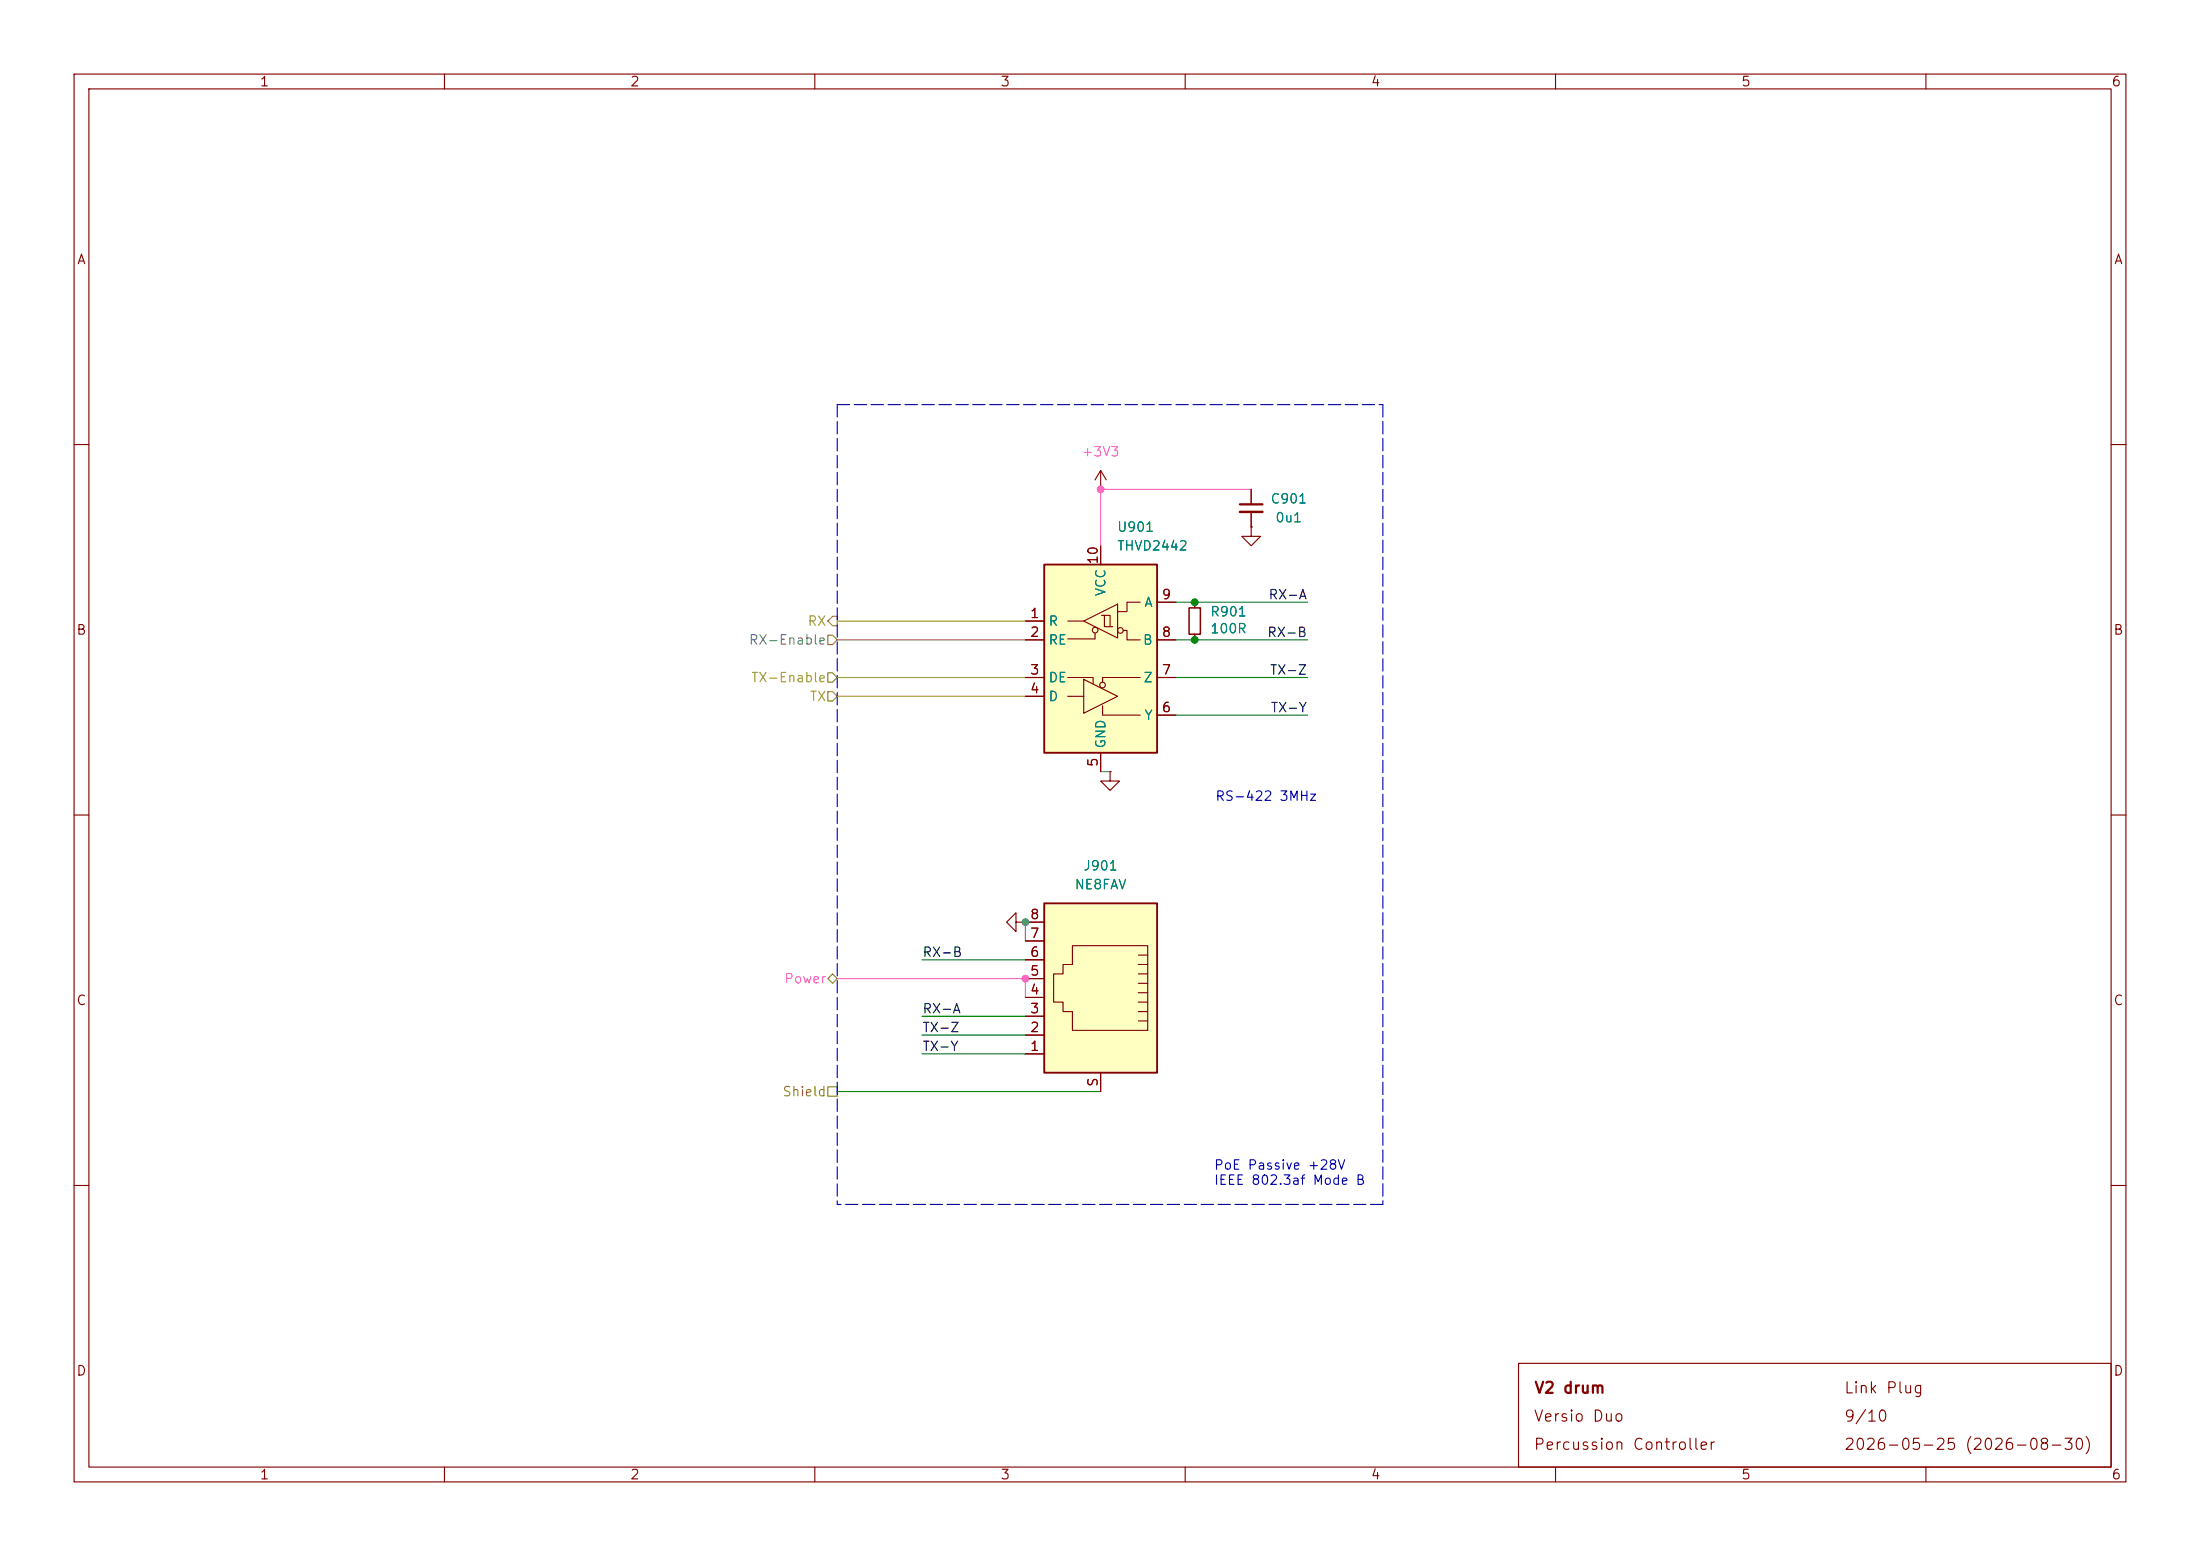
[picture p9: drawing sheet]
(kicad_sch
 (version 20260306)
 (generator "eeschema")
 (generator_version "10.0")
 (paper "A4")
 (title_block
  (title "V2 drum")
  (date "2026-08-30")
  (rev "2026-05-25")
  (company "Versio Duo")
  (comment 1 "Percussion Controller"))
 (lib_symbols
  (symbol "V2_Capacitor:1608_0u1"
   (pin_numbers (hide yes))
   (pin_names
    (offset 0.254) (hide yes)) (exclude_from_sim no) (in_bom yes) (on_board yes)
   (in_pos_files yes)
   (duplicate_pin_numbers_are_jumpers no)
   (property "Reference" "C" (at 2.54 1.27 0) (show_name no) (do_not_autoplace no) (effects (font (size 1.27 1.27)) (justify left)))
   (property "Value" "0u1" (at 2.54 -1.27 0) (show_name no) (do_not_autoplace no) (effects (font (size 1.27 1.27)) (justify left)))
   (property "Footprint" "V2_Capacitor_SMD:C_1608" (at 0 -17.78 0) (show_name no) (do_not_autoplace no) (hide yes) (effects (font (size 1.27 1.27))))
   (property "Datasheet" "" (at 0 0 0) (show_name no) (do_not_autoplace no) (hide yes) (effects (font (size 1.27 1.27))))
   (property "Description" "" (at 0 -13.462 0) (show_name no) (do_not_autoplace no) (hide yes) (effects (font (size 1.27 1.27))))
   (property "Mouser" "810-CGA3E2X7R1H104MA" (at 0 -20.32 0) (show_name yes) (do_not_autoplace no) (hide yes) (effects (font (size 1.27 1.27))))
   (property "Id" "Capacitor:${SYMBOL_NAME}" (at 0 -15.24 0) (show_name yes) (do_not_autoplace no) (hide yes) (effects (font (size 1.27 1.27))))
   (property "Manufacturer" "TDK" (at 0 -15.24 0) (show_name yes) (do_not_autoplace no) (hide yes) (effects (font (size 1.27 1.27))))
   (property "Product" "CGA3E2X7R1H104M080AA" (at 0 -17.78 0) (show_name yes) (do_not_autoplace no) (hide yes) (effects (font (size 1.27 1.27))))
   (property "Rating" "50V" (at 0 -22.86 0) (show_name yes) (do_not_autoplace no) (hide yes) (effects (font (size 1.27 1.27))))
   (symbol "1608_0u1_0_1"
    (polyline (pts (xy -1.524 0.508) (xy 1.524 0.508)) (stroke (width 0.3048) (type default)) (fill (type none)))
    (polyline (pts (xy -1.524 -0.508) (xy 1.524 -0.508)) (stroke (width 0.3302) (type default)) (fill (type none))))
   (symbol "1608_0u1_1_1"
    (pin passive line (at 0 2.54 270) (length 2.032) (name "" (effects (font (size 1.27 1.27)))) (number "1" (effects (font (size 1.27 1.27)))))
    (pin passive line (at 0 -2.54 90) (length 2.032) (name "" (effects (font (size 1.27 1.27)))) (number "2" (effects (font (size 1.27 1.27))))))
   (embedded_fonts no))
  (symbol "V2_Connector_EtherCon:NE8FAV"
   (pin_names
    (offset 1.016)) (exclude_from_sim no) (in_bom yes) (on_board yes)
   (in_pos_files yes)
   (duplicate_pin_numbers_are_jumpers no)
   (property "Reference" "J" (at -5.08 17.78 0) (show_name no) (do_not_autoplace no) (effects (font (size 1.27 1.27)) (justify right)))
   (property "Value" "NE8FAV" (at 2.54 13.97 0) (show_name no) (do_not_autoplace no) (effects (font (size 1.27 1.27)) (justify left)))
   (property "Footprint" "V2_Connector_EtherCon:NE8FAV" (at 0 -22.86 0) (show_name no) (do_not_autoplace no) (hide yes) (effects (font (size 1.27 1.27))))
   (property "Datasheet" "" (at 0 0.635 90) (show_name no) (do_not_autoplace no) (hide yes) (effects (font (size 1.27 1.27))))
   (property "Description" "" (at 0 0 0) (show_name no) (do_not_autoplace no) (hide yes) (effects (font (size 1.27 1.27))))
   (property "Mouser" "568-NE8FAV-SD" (at 0 -30.48 0) (show_name yes) (do_not_autoplace no) (hide yes) (effects (font (size 1.27 1.27))))
   (property "Manufacturer" "Neutrik" (at 0 -25.4 0) (show_name yes) (do_not_autoplace no) (hide yes) (effects (font (size 1.27 1.27))))
   (property "Product" "NE8FAV-SD" (at 0 -27.94 0) (show_name yes) (do_not_autoplace no) (hide yes) (effects (font (size 1.27 1.27))))
   (property "Id" "EtherCon:${SYMBOL_NAME}" (at 0 -33.02 0) (show_name yes) (do_not_autoplace no) (hide yes) (effects (font (size 1.27 1.27))))
   (property "Rating" "CAT5e" (at 0 -35.56 0) (show_name yes) (do_not_autoplace no) (hide yes) (effects (font (size 1.27 1.27))))
   (symbol "NE8FAV_0_1"
    (polyline (pts (xy -6.35 1.905) (xy -5.08 1.905) (xy -5.08 1.905)) (stroke (width 0) (type default)) (fill (type none)))
    (polyline (pts (xy -6.35 0.635) (xy -5.08 0.635) (xy -5.08 0.635)) (stroke (width 0) (type default)) (fill (type none)))
    (polyline (pts (xy -6.35 -0.635) (xy -5.08 -0.635) (xy -5.08 -0.635)) (stroke (width 0) (type default)) (fill (type none)))
    (polyline (pts (xy -6.35 -1.905) (xy -5.08 -1.905) (xy -5.08 -1.905)) (stroke (width 0) (type default)) (fill (type none)))
    (polyline (pts (xy -6.35 -3.175) (xy -5.08 -3.175) (xy -5.08 -3.175)) (stroke (width 0) (type default)) (fill (type none)))
    (polyline (pts (xy -6.35 -4.445) (xy -6.35 6.985) (xy 3.81 6.985) (xy 3.81 4.445) (xy 5.08 4.445) (xy 5.08 3.175) (xy 6.35 3.175) (xy 6.35 -0.635) (xy 5.08 -0.635) (xy 5.08 -1.905) (xy 3.81 -1.905) (xy 3.81 -4.445) (xy -6.35 -4.445) (xy -6.35 -4.445)) (stroke (width 0) (type default)) (fill (type none)))
    (polyline (pts (xy -5.08 5.715) (xy -6.35 5.715)) (stroke (width 0) (type default)) (fill (type none)))
    (polyline (pts (xy -5.08 4.445) (xy -6.35 4.445)) (stroke (width 0) (type default)) (fill (type none)))
    (polyline (pts (xy -5.08 3.175) (xy -6.35 3.175) (xy -6.35 3.175)) (stroke (width 0) (type default)) (fill (type none)))
    (rectangle (start 7.62 12.7) (end -7.62 -10.16) (stroke (width 0.254) (type default)) (fill (type background))))
   (symbol "NE8FAV_1_1"
    (pin passive line (at 10.16 -7.62 180) (length 2.54) (name "" (effects (font (size 1.27 1.27)))) (number "1" (effects (font (size 1.27 1.27)))))
    (pin passive line (at 10.16 -5.08 180) (length 2.54) (name "" (effects (font (size 1.27 1.27)))) (number "2" (effects (font (size 1.27 1.27)))))
    (pin passive line (at 10.16 -2.54 180) (length 2.54) (name "" (effects (font (size 1.27 1.27)))) (number "3" (effects (font (size 1.27 1.27)))))
    (pin passive line (at 10.16 0 180) (length 2.54) (name "" (effects (font (size 1.27 1.27)))) (number "4" (effects (font (size 1.27 1.27)))))
    (pin passive line (at 10.16 2.54 180) (length 2.54) (name "" (effects (font (size 1.27 1.27)))) (number "5" (effects (font (size 1.27 1.27)))))
    (pin passive line (at 10.16 5.08 180) (length 2.54) (name "" (effects (font (size 1.27 1.27)))) (number "6" (effects (font (size 1.27 1.27)))))
    (pin passive line (at 10.16 7.62 180) (length 2.54) (name "" (effects (font (size 1.27 1.27)))) (number "7" (effects (font (size 1.27 1.27)))))
    (pin passive line (at 10.16 10.16 180) (length 2.54) (name "" (effects (font (size 1.27 1.27)))) (number "8" (effects (font (size 1.27 1.27)))))
    (pin passive line (at 0 -12.7 90) (length 2.54) (name "" (effects (font (size 1.27 1.27)))) (number "S" (effects (font (size 1.27 1.27))))))
   (embedded_fonts no))
  (symbol "V2_Interface_RS485:THVD2442" (exclude_from_sim no) (in_bom yes) (on_board yes)
   (in_pos_files yes)
   (duplicate_pin_numbers_are_jumpers no)
   (property "Reference" "U" (at 2.54 17.78 0) (show_name no) (do_not_autoplace no) (effects (font (size 1.27 1.27)) (justify left)))
   (property "Value" "THVD2442" (at 2.54 15.24 0) (show_name no) (do_not_autoplace no) (effects (font (size 1.27 1.27)) (justify left)))
   (property "Footprint" "V2_Package_SON:VSON-10-4-1EP_3x3mm_P0.5mm_EP1.65x2.4mm_ThermalVias" (at 0 -43.18 0) (show_name no) (do_not_autoplace no) (hide yes) (effects (font (size 1.27 1.27))))
   (property "Datasheet" "" (at 0 -22.86 0) (show_name no) (do_not_autoplace no) (hide yes) (effects (font (size 1.27 1.27))))
   (property "Description" "" (at 0 0 0) (show_name no) (do_not_autoplace no) (hide yes) (effects (font (size 1.27 1.27))))
   (property "Mouser" "595-THVD2442DRCR" (at 0 -36.83 0) (show_name yes) (do_not_autoplace no) (hide yes) (effects (font (size 1.27 1.27))))
   (property "Product" "THVD2442DRCR " (at 0 -34.29 0) (show_name yes) (do_not_autoplace no) (hide yes) (effects (font (size 1.27 1.27))))
   (property "Manufacturer" "Texas Instruments" (at 0 -29.21 0) (show_name yes) (do_not_autoplace no) (hide yes) (effects (font (size 1.27 1.27))))
   (property "Id" "RS485:${SYMBOL_NAME}" (at 0 -31.75 0) (show_name yes) (do_not_autoplace no) (hide yes) (effects (font (size 1.27 1.27))))
   (property "Rating" "20Mbps" (at 1.27 -39.37 0) (show_name yes) (do_not_autoplace no) (hide yes) (effects (font (size 1.27 1.27))))
   (symbol "THVD2442_0_1"
    (rectangle (start -7.62 12.7) (end 7.62 -12.7) (stroke (width 0.254) (type default)) (fill (type background)))
    (polyline (pts (xy -4.445 -5.08) (xy -2.286 -5.08)) (stroke (width 0) (type default)) (fill (type none)))
    (polyline (pts (xy -2.286 5.08) (xy -4.4335 5.08)) (stroke (width 0) (type default)) (fill (type none)))
    (polyline (pts (xy -2.286 -2.794) (xy -2.286 -7.366) (xy 2.286 -5.08) (xy -2.286 -2.794)) (stroke (width 0) (type default)) (fill (type none)))
    (polyline (pts (xy -1.016 -3.429) (xy -1.016 -2.54) (xy -4.445 -2.54)) (stroke (width 0) (type default)) (fill (type none)))
    (polyline (pts (xy -0.762 3.429) (xy -0.762 2.667)) (stroke (width 0) (type default)) (fill (type none)))
    (polyline (pts (xy -0.762 2.667) (xy -4.4468 2.6741)) (stroke (width 0) (type default)) (fill (type none)))
    (circle (center -0.7445 3.8547) (radius 0.381) (stroke (width 0) (type default)) (fill (type none)))
    (circle (center 0.254 -3.556) (radius 0.381) (stroke (width 0) (type default)) (fill (type none)))
    (polyline (pts (xy 1.27 4.318) (xy 1.27 5.842) (xy 0.381 5.842)) (stroke (width 0) (type default)) (fill (type none)))
    (polyline (pts (xy 1.651 4.318) (xy 0.635 4.318) (xy 0.508 4.318) (xy 0.508 5.842) (xy 0.127 5.842)) (stroke (width 0) (type default)) (fill (type none)))
    (polyline (pts (xy 2.286 7.366) (xy 2.286 2.794) (xy -2.286 5.08) (xy 2.286 7.366)) (stroke (width 0) (type default)) (fill (type none)))
    (polyline (pts (xy 2.286 6.35) (xy 3.556 6.35) (xy 3.556 7.62) (xy 5.334 7.62)) (stroke (width 0) (type default)) (fill (type none)))
    (circle (center 2.667 3.81) (radius 0.381) (stroke (width 0) (type default)) (fill (type none)))
    (polyline (pts (xy 3.048 3.81) (xy 3.556 3.81) (xy 3.556 2.54) (xy 5.334 2.54)) (stroke (width 0) (type default)) (fill (type none)))
    (polyline (pts (xy 5.334 -2.54) (xy 0.254 -2.54) (xy 0.254 -3.175)) (stroke (width 0) (type default)) (fill (type none)))
    (polyline (pts (xy 5.334 -7.62) (xy 0.254 -7.62) (xy 0.254 -6.35)) (stroke (width 0) (type default)) (fill (type none))))
   (symbol "THVD2442_1_1"
    (pin output line (at -10.16 5.08 0) (length 2.54) (name "R" (effects (font (size 1.27 1.27)))) (number "1" (effects (font (size 1.27 1.27)))))
    (pin input line (at -10.16 2.54 0) (length 2.54) (name "RE" (effects (font (size 1.27 1.27)))) (number "2" (effects (font (size 1.27 1.27)))))
    (pin input line (at -10.16 -2.54 0) (length 2.54) (name "DE" (effects (font (size 1.27 1.27)))) (number "3" (effects (font (size 1.27 1.27)))))
    (pin input line (at -10.16 -5.08 0) (length 2.54) (name "D" (effects (font (size 1.27 1.27)))) (number "4" (effects (font (size 1.27 1.27)))))
    (pin power_in line (at 0 -15.24 90) (length 2.54) (name "GND" (effects (font (size 1.27 1.27)))) (number "5" (effects (font (size 1.27 1.27)))))
    (pin output line (at 10.16 -7.62 180) (length 2.54) (name "Y" (effects (font (size 1.27 1.27)))) (number "6" (effects (font (size 1.27 1.27)))))
    (pin output line (at 10.16 -2.54 180) (length 2.54) (name "Z" (effects (font (size 1.27 1.27)))) (number "7" (effects (font (size 1.27 1.27)))))
    (pin input line (at 10.16 2.54 180) (length 2.54) (name "B" (effects (font (size 1.27 1.27)))) (number "8" (effects (font (size 1.27 1.27)))))
    (pin input line (at 10.16 7.62 180) (length 2.54) (name "A" (effects (font (size 1.27 1.27)))) (number "9" (effects (font (size 1.27 1.27)))))
    (pin power_in line (at 0 15.24 270) (length 2.54) (name "VCC" (effects (font (size 1.27 1.27)))) (number "10" (effects (font (size 1.27 1.27)))))
    (pin passive line (at 0 -15.24 90) (length 2.54) (hide yes) (name "GND" (effects (font (size 1.27 1.27)))) (number "11" (effects (font (size 1.27 1.27))))))
   (embedded_fonts no))
  (symbol "V2_Resistor:1608_100R"
   (pin_numbers (hide yes))
   (pin_names
    (offset 0.254) (hide yes)) (exclude_from_sim no) (in_bom yes) (on_board yes)
   (in_pos_files yes)
   (duplicate_pin_numbers_are_jumpers no)
   (property "Reference" "R" (at 1.27 1.27 0) (show_name no) (do_not_autoplace no) (effects (font (size 1.27 1.27)) (justify left)))
   (property "Value" "100R" (at 1.27 -1.27 0) (show_name no) (do_not_autoplace no) (effects (font (size 1.27 1.27)) (justify left)))
   (property "Footprint" "V2_Resistor_SMD:R_1608" (at 0 -16.51 0) (show_name no) (do_not_autoplace no) (hide yes) (effects (font (size 1.27 1.27))))
   (property "Datasheet" "" (at 0 0 0) (show_name no) (do_not_autoplace no) (hide yes) (effects (font (size 1.27 1.27))))
   (property "Description" "" (at 0 -12.192 0) (show_name no) (do_not_autoplace no) (hide yes) (effects (font (size 1.27 1.27))))
   (property "Mouser" "71-CRCW0603100RFKEAH" (at 0 -25.4 0) (show_name yes) (do_not_autoplace no) (hide yes) (effects (font (size 1.27 1.27))))
   (property "Id" "Resistor:${SYMBOL_NAME}" (at 0 -13.97 0) (show_name yes) (do_not_autoplace no) (hide yes) (effects (font (size 1.27 1.27))))
   (property "Rating" "330mW" (at 0 -22.86 0) (show_name yes) (do_not_autoplace no) (hide yes) (effects (font (size 1.27 1.27))))
   (property "Manufacturer" "Vishay" (at 0 -17.78 0) (show_name yes) (do_not_autoplace no) (hide yes) (effects (font (size 1.27 1.27))))
   (property "Product" "CRCW0603100RFKEAHP" (at 0 -20.32 0) (show_name yes) (do_not_autoplace no) (hide yes) (effects (font (size 1.27 1.27))))
   (symbol "1608_100R_0_1"
    (rectangle (start -0.762 1.778) (end 0.762 -1.778) (stroke (width 0.2032) (type default)) (fill (type none))))
   (symbol "1608_100R_1_1"
    (pin passive line (at 0 2.54 270) (length 0.762) (name "" (effects (font (size 1.27 1.27)))) (number "1" (effects (font (size 1.27 1.27)))))
    (pin passive line (at 0 -2.54 90) (length 0.762) (name "" (effects (font (size 1.27 1.27)))) (number "2" (effects (font (size 1.27 1.27))))))
   (embedded_fonts no))
  (symbol "V2_power:+3V3"
   (power global)
   (pin_numbers (hide yes))
   (pin_names
    (offset 0) (hide yes)) (exclude_from_sim no) (in_bom yes) (on_board yes)
   (in_pos_files yes)
   (duplicate_pin_numbers_are_jumpers no)
   (property "Reference" "#PWR" (at 0 -12.7 0) (show_name no) (do_not_autoplace no) (hide yes) (effects (font (size 1.27 1.27))))
   (property "Value" "+3V3" (at 0 5.08 0) (show_name no) (do_not_autoplace no) (effects (font (size 1.27 1.27) (color 255 92 187 1))))
   (property "Footprint" "" (at 0 0 0) (show_name no) (do_not_autoplace no) (hide yes) (effects (font (size 1.27 1.27))))
   (property "Datasheet" "" (at 0 0 0) (show_name no) (do_not_autoplace no) (hide yes) (effects (font (size 1.27 1.27))))
   (property "Description" "" (at 0 -14.986 0) (show_name no) (do_not_autoplace no) (hide yes) (effects (font (size 1.27 1.27))))
   (symbol "+3V3_0_1"
    (polyline (pts (xy -0.762 1.27) (xy 0 2.54)) (stroke (width 0) (type default)) (fill (type none)))
    (polyline (pts (xy 0 2.54) (xy 0.762 1.27)) (stroke (width 0) (type default)) (fill (type none)))
    (polyline (pts (xy 0 0) (xy 0 2.54)) (stroke (width 0) (type default)) (fill (type none))))
   (symbol "+3V3_1_1"
    (pin power_in line (at 0 0 90) (length 0) (name "" (effects (font (size 1.27 1.27)))) (number "1" (effects (font (size 1.27 1.27))))))
   (embedded_fonts no))
  (symbol "V2_power:GND"
   (power global)
   (pin_numbers (hide yes))
   (pin_names
    (offset 0) (hide yes)) (exclude_from_sim no) (in_bom yes) (on_board yes)
   (in_pos_files yes)
   (duplicate_pin_numbers_are_jumpers no)
   (property "Reference" "#PWR" (at 0 -7.62 0) (show_name no) (do_not_autoplace no) (hide yes) (effects (font (size 1.27 1.27))))
   (property "Value" "GND" (at 0 -5.08 0) (show_name no) (do_not_autoplace no) (hide yes) (effects (font (size 1.27 1.27))))
   (property "Footprint" "" (at 0 0 0) (show_name no) (do_not_autoplace no) (hide yes) (effects (font (size 1.27 1.27))))
   (property "Datasheet" "" (at 0 0 0) (show_name no) (do_not_autoplace no) (hide yes) (effects (font (size 1.27 1.27))))
   (property "Description" "" (at 0 -12.7 0) (show_name no) (do_not_autoplace no) (hide yes) (effects (font (size 1.27 1.27))))
   (symbol "GND_0_1"
    (polyline (pts (xy 0 0) (xy 0 -1.27) (xy 1.27 -1.27) (xy 0 -2.54) (xy -1.27 -1.27) (xy 0 -1.27)) (stroke (width 0) (type default)) (fill (type none))))
   (symbol "GND_1_1"
    (pin power_in line (at 0 0 270) (length 0) (name "" (effects (font (size 1.27 1.27)))) (number "1" (effects (font (size 1.27 1.27))))))
   (embedded_fonts no)))
 (text "RS-422 3MHz"
  (exclude_from_sim no)
  (at 170.942 107.696 0)
  (effects (font (size 1.27 1.27))))
 (text "PoE Passive +28V\nIEEE 802.3af Mode B"
  (exclude_from_sim no)
  (at 163.83 158.496 0)
  (effects (font (size 1.27 1.27)) (justify left)))
 (junction
  (at 161.29 81.28)
  (diameter 0)
  (color 0 0 0 0))
 (junction
  (at 148.59 66.04)
  (diameter 0)
  (color 0 0 0 0))
 (junction
  (at 161.29 86.36)
  (diameter 0)
  (color 0 0 0 0))
 (junction
  (at 138.43 132.08)
  (diameter 0)
  (color 0 0 0 0))
 (junction
  (at 138.43 124.46)
  (diameter 0)
  (color 0 0 0 0))
 (wire
  (pts (xy 158.75 91.44) (xy 176.53 91.44))
  (stroke (width 0) (type default)))
 (wire
  (pts (xy 158.75 96.52) (xy 176.53 96.52))
  (stroke (width 0) (type default)))
 (wire
  (pts (xy 158.75 86.36) (xy 161.29 86.36))
  (stroke (width 0) (type default)))
 (polyline
  (pts (xy 186.69 162.56) (xy 113.03 162.56))
  (stroke (width 0) (type dash)))
 (wire
  (pts (xy 138.43 139.7) (xy 124.46 139.7))
  (stroke (width 0) (type default)))
 (wire
  (pts (xy 148.59 104.14) (xy 149.86 104.14))
  (stroke (width 0) (type default)))
 (wire
  (pts (xy 158.75 81.28) (xy 161.29 81.28))
  (stroke (width 0) (type default)))
 (wire
  (pts (xy 148.59 66.04) (xy 148.59 73.66))
  (stroke (width 0) (type default)))
 (polyline
  (pts (xy 186.69 54.61) (xy 186.69 162.56))
  (stroke (width 0) (type dash)))
 (wire
  (pts (xy 138.43 132.08) (xy 138.43 134.62))
  (stroke (width 0) (type default)))
 (wire
  (pts (xy 138.43 142.24) (xy 124.46 142.24))
  (stroke (width 0) (type default)))
 (wire
  (pts (xy 113.03 93.98) (xy 138.43 93.98))
  (stroke (width 0) (type default)))
 (wire
  (pts (xy 138.43 137.16) (xy 124.46 137.16))
  (stroke (width 0) (type default)))
 (wire
  (pts (xy 148.59 66.04) (xy 168.91 66.04))
  (stroke (width 0) (type default)))
 (wire
  (pts (xy 113.03 147.32) (xy 148.59 147.32))
  (stroke (width 0) (type default)))
 (wire
  (pts (xy 138.43 124.46) (xy 138.43 127))
  (stroke (width 0) (type default)))
 (wire
  (pts (xy 113.03 91.44) (xy 138.43 91.44))
  (stroke (width 0) (type default)))
 (wire
  (pts (xy 113.03 86.36) (xy 138.43 86.36))
  (stroke (width 0) (type default)))
 (polyline
  (pts (xy 113.03 54.61) (xy 113.03 162.56))
  (stroke (width 0) (type dash)))
 (wire
  (pts (xy 161.29 81.28) (xy 176.53 81.28))
  (stroke (width 0) (type default)))
 (wire
  (pts (xy 161.29 86.36) (xy 176.53 86.36))
  (stroke (width 0) (type default)))
 (polyline
  (pts (xy 113.03 54.61) (xy 186.69 54.61))
  (stroke (width 0) (type dash)))
 (wire
  (pts (xy 113.03 132.08) (xy 138.43 132.08))
  (stroke (width 0) (type default)))
 (wire
  (pts (xy 113.03 83.82) (xy 138.43 83.82))
  (stroke (width 0) (type default)))
 (wire
  (pts (xy 138.43 129.54) (xy 124.46 129.54))
  (stroke (width 0) (type default)))
 (label "TX-Z"
  (at 124.46 139.7 0)
  (effects (font (size 1.27 1.27)) (justify left bottom)))
 (label "TX-Y"
  (at 124.46 142.24 0)
  (effects (font (size 1.27 1.27)) (justify left bottom)))
 (label "RX-B"
  (at 176.53 86.36 180)
  (effects (font (size 1.27 1.27)) (justify right bottom)))
 (label "RX-A"
  (at 176.53 81.28 180)
  (effects (font (size 1.27 1.27)) (justify right bottom)))
 (label "RX-B"
  (at 124.46 129.54 0)
  (effects (font (size 1.27 1.27)) (justify left bottom)))
 (label "RX-A"
  (at 124.46 137.16 0)
  (effects (font (size 1.27 1.27)) (justify left bottom)))
 (label "TX-Z"
  (at 176.53 91.44 180)
  (effects (font (size 1.27 1.27)) (justify right bottom)))
 (label "TX-Y"
  (at 176.53 96.52 180)
  (effects (font (size 1.27 1.27)) (justify right bottom)))
 (hierarchical_label "Shield"
  (shape passive)
  (at 113.03 147.32 180)
  (effects (font (size 1.27 1.27)) (justify right)))
 (hierarchical_label "Power"
  (shape bidirectional)
  (at 113.03 132.08 180)
  (effects (font (size 1.27 1.27)) (justify right)))
 (hierarchical_label "TX-Enable"
  (shape input)
  (at 113.03 91.44 180)
  (effects (font (size 1.27 1.27)) (justify right)))
 (hierarchical_label "RX"
  (shape output)
  (at 113.03 83.82 180)
  (effects (font (size 1.27 1.27)) (justify right)))
 (hierarchical_label "TX"
  (shape input)
  (at 113.03 93.98 180)
  (effects (font (size 1.27 1.27)) (justify right)))
 (hierarchical_label "RX-Enable"
  (shape input)
  (at 113.03 86.36 180)
  (effects (font (size 1.27 1.27)) (justify right)))
 (symbol
  (lib_id "V2_power:GND")
  (at 168.91 71.12 0)
  (unit 1)
  (body_style 1)
  (exclude_from_sim no)
  (in_bom yes)
  (on_board yes)
  (in_pos_files yes)
  (dnp no)
  (property "Reference" "#PWR0904" (at 168.91 77.47 0) (hide yes) (show_name no) (do_not_autoplace no) (effects (font (size 1.27 1.27))))
  (property "Value" "GND" (at 168.91 76.2 0) (hide yes) (show_name no) (do_not_autoplace no) (effects (font (size 1.27 1.27))))
  (property "Footprint" "" (at 168.91 71.12 0) (hide yes) (show_name no) (do_not_autoplace no) (effects (font (size 1.27 1.27))))
  (property "Datasheet" "" (at 168.91 71.12 0) (hide yes) (show_name no) (do_not_autoplace no) (effects (font (size 1.27 1.27))))
  (property "Description" "" (at 168.91 71.12 0) (hide yes) (show_name no) (do_not_autoplace no) (effects (font (size 1.27 1.27))))
  (pin "1"))
 (symbol
  (lib_id "V2_Interface_RS485:THVD2442")
  (at 148.59 88.9 0)
  (unit 1)
  (body_style 1)
  (exclude_from_sim no)
  (in_bom yes)
  (on_board yes)
  (in_pos_files yes)
  (dnp no)
  (fields_autoplaced yes)
  (property "Reference" "U901" (at 150.7333 71.12 0) (show_name no) (do_not_autoplace no) (effects (font (size 1.27 1.27)) (justify left)))
  (property "Value" "THVD2442" (at 150.7333 73.66 0) (show_name no) (do_not_autoplace no) (effects (font (size 1.27 1.27)) (justify left)))
  (property "Footprint" "V2_Package_SON:VSON-10-4-1EP_3x3mm_P0.5mm_EP1.65x2.4mm_ThermalVias" (at 148.59 132.08 0) (hide yes) (show_name no) (do_not_autoplace no) (effects (font (size 1.27 1.27))))
  (property "Datasheet" "" (at 148.59 111.76 0) (hide yes) (show_name no) (do_not_autoplace no) (effects (font (size 1.27 1.27))))
  (property "Description" "" (at 148.59 88.9 0) (hide yes) (show_name no) (do_not_autoplace no) (effects (font (size 1.27 1.27))))
  (property "Mouser" "595-THVD2442DRCR" (at 148.59 88.9 0) (hide yes) (show_name no) (do_not_autoplace no) (effects (font (size 1.27 1.27))))
  (property "Product" "THVD2442DRCR " (at 148.59 121.92 0) (hide yes) (show_name no) (do_not_autoplace no) (effects (font (size 1.27 1.27))))
  (property "Manufacturer" "Texas Instruments" (at 148.59 119.38 0) (hide yes) (show_name no) (do_not_autoplace no) (effects (font (size 1.27 1.27))))
  (property "Id" "RS485:${SYMBOL_NAME}" (at 148.59 120.65 0) (hide yes) (show_name no) (do_not_autoplace no) (effects (font (size 1.27 1.27))))
  (property "Rating" "20Mbps" (at 149.86 128.27 0) (hide yes) (show_name no) (do_not_autoplace no) (effects (font (size 1.27 1.27))))
  (pin "1")
  (pin "10")
  (pin "11")
  (pin "2")
  (pin "3")
  (pin "4")
  (pin "5")
  (pin "6")
  (pin "7")
  (pin "8")
  (pin "9"))
 (symbol
  (lib_id "V2_Resistor:1608_100R")
  (at 161.29 83.82 0)
  (unit 1)
  (body_style 1)
  (exclude_from_sim no)
  (in_bom yes)
  (on_board yes)
  (in_pos_files yes)
  (dnp no)
  (property "Reference" "R901" (at 165.862 82.55 0) (show_name no) (do_not_autoplace no) (effects (font (size 1.27 1.27))))
  (property "Value" "100R" (at 165.862 84.836 0) (show_name no) (do_not_autoplace no) (effects (font (size 1.27 1.27))))
  (property "Footprint" "V2_Resistor_SMD:R_1608" (at 161.29 99.568 0) (hide yes) (show_name no) (do_not_autoplace no) (effects (font (size 1.27 1.27))))
  (property "Datasheet" "" (at 161.29 83.82 0) (hide yes) (show_name no) (do_not_autoplace no) (effects (font (size 1.27 1.27))))
  (property "Description" "" (at 161.29 96.012 0) (hide yes) (show_name no) (do_not_autoplace no) (effects (font (size 1.27 1.27))))
  (property "Mouser" "71-CRCW0603100RFKEAH" (at 161.29 99.314 0) (hide yes) (show_name no) (do_not_autoplace no) (effects (font (size 1.27 1.27))))
  (property "Rating" "330mW" (at 161.29 106.68 0) (hide yes) (show_name no) (do_not_autoplace no) (effects (font (size 1.27 1.27))))
  (property "Manufacturer" "Vishay" (at 161.29 101.6 0) (hide yes) (show_name no) (do_not_autoplace no) (effects (font (size 1.27 1.27))))
  (property "Product" "CRCW0603100RFKEAHP" (at 161.29 104.14 0) (hide yes) (show_name no) (do_not_autoplace no) (effects (font (size 1.27 1.27))))
  (property "Id" "Resistor:${SYMBOL_NAME}" (at 161.29 97.79 0) (hide yes) (show_name no) (do_not_autoplace no) (effects (font (size 1.27 1.27))))
  (pin "1")
  (pin "2"))
 (symbol
  (lib_id "V2_Connector_EtherCon:NE8FAV")
  (at 148.59 134.62 0)
  (mirror y)
  (unit 1)
  (body_style 1)
  (exclude_from_sim no)
  (in_bom yes)
  (on_board yes)
  (in_pos_files yes)
  (dnp no)
  (fields_autoplaced yes)
  (property "Reference" "J901" (at 148.59 116.84 0) (show_name no) (do_not_autoplace no) (effects (font (size 1.27 1.27))))
  (property "Value" "NE8FAV" (at 148.59 119.38 0) (show_name no) (do_not_autoplace no) (effects (font (size 1.27 1.27))))
  (property "Footprint" "V2_Connector_EtherCon:NE8FAV" (at 148.59 133.985 90) (hide yes) (show_name no) (do_not_autoplace no) (effects (font (size 1.27 1.27))))
  (property "Datasheet" "" (at 148.59 133.985 90) (hide yes) (show_name no) (do_not_autoplace no) (effects (font (size 1.27 1.27))))
  (property "Description" "" (at 148.59 134.62 0) (hide yes) (show_name no) (do_not_autoplace no) (effects (font (size 1.27 1.27))))
  (property "Mouser" "568-NE8FAV-SD" (at 148.59 159.512 0) (hide yes) (show_name no) (do_not_autoplace no) (effects (font (size 1.27 1.27))))
  (property "Product" "NE8FAV-SD" (at 148.59 162.56 0) (hide yes) (show_name no) (do_not_autoplace no) (effects (font (size 1.27 1.27))))
  (property "Manufacturer" "Neutrik" (at 148.59 160.02 0) (hide yes) (show_name no) (do_not_autoplace no) (effects (font (size 1.27 1.27))))
  (property "Id" "EtherCon:${SYMBOL_NAME}" (at 148.59 167.64 0) (hide yes) (show_name no) (do_not_autoplace no) (effects (font (size 1.27 1.27))))
  (property "Rating" "CAT5e" (at 148.59 170.18 0) (hide yes) (show_name no) (do_not_autoplace no) (effects (font (size 1.27 1.27))))
  (pin "7")
  (pin "6")
  (pin "5")
  (pin "4")
  (pin "S")
  (pin "8")
  (pin "3")
  (pin "2")
  (pin "1"))
 (symbol
  (lib_id "V2_power:GND")
  (at 149.86 104.14 0)
  (unit 1)
  (body_style 1)
  (exclude_from_sim no)
  (in_bom yes)
  (on_board yes)
  (in_pos_files yes)
  (dnp no)
  (property "Reference" "#PWR0903" (at 149.86 110.49 0) (hide yes) (show_name no) (do_not_autoplace no) (effects (font (size 1.27 1.27))))
  (property "Value" "GND" (at 149.86 109.22 0) (hide yes) (show_name no) (do_not_autoplace no) (effects (font (size 1.27 1.27))))
  (property "Footprint" "" (at 149.86 104.14 0) (hide yes) (show_name no) (do_not_autoplace no) (effects (font (size 1.27 1.27))))
  (property "Datasheet" "" (at 149.86 104.14 0) (hide yes) (show_name no) (do_not_autoplace no) (effects (font (size 1.27 1.27))))
  (property "Description" "" (at 149.86 104.14 0) (hide yes) (show_name no) (do_not_autoplace no) (effects (font (size 1.27 1.27))))
  (pin "1"))
 (symbol
  (lib_id "V2_power:+3V3")
  (at 148.59 66.04 0)
  (unit 1)
  (body_style 1)
  (exclude_from_sim no)
  (in_bom yes)
  (on_board yes)
  (in_pos_files yes)
  (dnp no)
  (property "Reference" "#PWR0902" (at 148.59 69.85 0) (hide yes) (show_name no) (do_not_autoplace no) (effects (font (size 1.27 1.27))))
  (property "Value" "+3V3" (at 148.59 60.96 0) (show_name no) (do_not_autoplace no) (effects (font (size 1.27 1.27) (color 255 92 187 1))))
  (property "Footprint" "" (at 148.59 66.04 0) (hide yes) (show_name no) (do_not_autoplace no) (effects (font (size 1.27 1.27))))
  (property "Datasheet" "" (at 148.59 66.04 0) (hide yes) (show_name no) (do_not_autoplace no) (effects (font (size 1.27 1.27))))
  (property "Description" "" (at 148.59 66.04 0) (hide yes) (show_name no) (do_not_autoplace no) (effects (font (size 1.27 1.27))))
  (pin "1"))
 (symbol
  (lib_id "V2_Capacitor:1608_0u1")
  (at 168.91 68.58 0)
  (unit 1)
  (body_style 1)
  (exclude_from_sim no)
  (in_bom yes)
  (on_board yes)
  (in_pos_files yes)
  (dnp no)
  (property "Reference" "C901" (at 171.45 67.3162 0) (show_name no) (do_not_autoplace no) (effects (font (size 1.27 1.27)) (justify left)))
  (property "Value" "0u1" (at 173.99 69.8562 0) (show_name no) (do_not_autoplace no) (effects (font (size 1.27 1.27))))
  (property "Footprint" "V2_Capacitor_SMD:C_1608" (at 168.91 85.598 0) (hide yes) (show_name no) (do_not_autoplace no) (effects (font (size 1.27 1.27))))
  (property "Datasheet" "" (at 168.91 68.58 0) (hide yes) (show_name no) (do_not_autoplace no) (effects (font (size 1.27 1.27))))
  (property "Description" "" (at 168.91 82.042 0) (hide yes) (show_name no) (do_not_autoplace no) (effects (font (size 1.27 1.27))))
  (property "Mouser" "810-CGA3E2X7R1H104MA" (at 168.91 85.852 0) (hide yes) (show_name no) (do_not_autoplace no) (effects (font (size 1.27 1.27))))
  (property "Manufacturer" "TDK" (at 168.91 83.82 0) (hide yes) (show_name no) (do_not_autoplace no) (effects (font (size 1.27 1.27))))
  (property "Product" "CGA3E2X7R1H104M080AA" (at 168.91 86.36 0) (hide yes) (show_name no) (do_not_autoplace no) (effects (font (size 1.27 1.27))))
  (property "Rating" "50V" (at 168.91 91.44 0) (hide yes) (show_name no) (do_not_autoplace no) (effects (font (size 1.27 1.27))))
  (property "Id" "Capacitor:${SYMBOL_NAME}" (at 168.91 83.82 0) (hide yes) (show_name no) (do_not_autoplace no) (effects (font (size 1.27 1.27))))
  (pin "1")
  (pin "2"))
 (symbol
  (lib_id "V2_power:GND")
  (at 138.43 124.46 270)
  (mirror x)
  (unit 1)
  (body_style 1)
  (exclude_from_sim no)
  (in_bom yes)
  (on_board yes)
  (in_pos_files yes)
  (dnp no)
  (property "Reference" "#PWR0901" (at 132.08 124.46 0) (hide yes) (show_name no) (do_not_autoplace no) (effects (font (size 1.27 1.27))))
  (property "Value" "GND" (at 133.35 124.46 90) (hide yes) (show_name no) (do_not_autoplace no) (effects (font (size 1.27 1.27))))
  (property "Footprint" "" (at 138.43 124.46 0) (hide yes) (show_name no) (do_not_autoplace no) (effects (font (size 1.27 1.27))))
  (property "Datasheet" "" (at 138.43 124.46 0) (hide yes) (show_name no) (do_not_autoplace no) (effects (font (size 1.27 1.27))))
  (property "Description" "" (at 138.43 124.46 0) (hide yes) (show_name no) (do_not_autoplace no) (effects (font (size 1.27 1.27))))
  (pin "1")))
